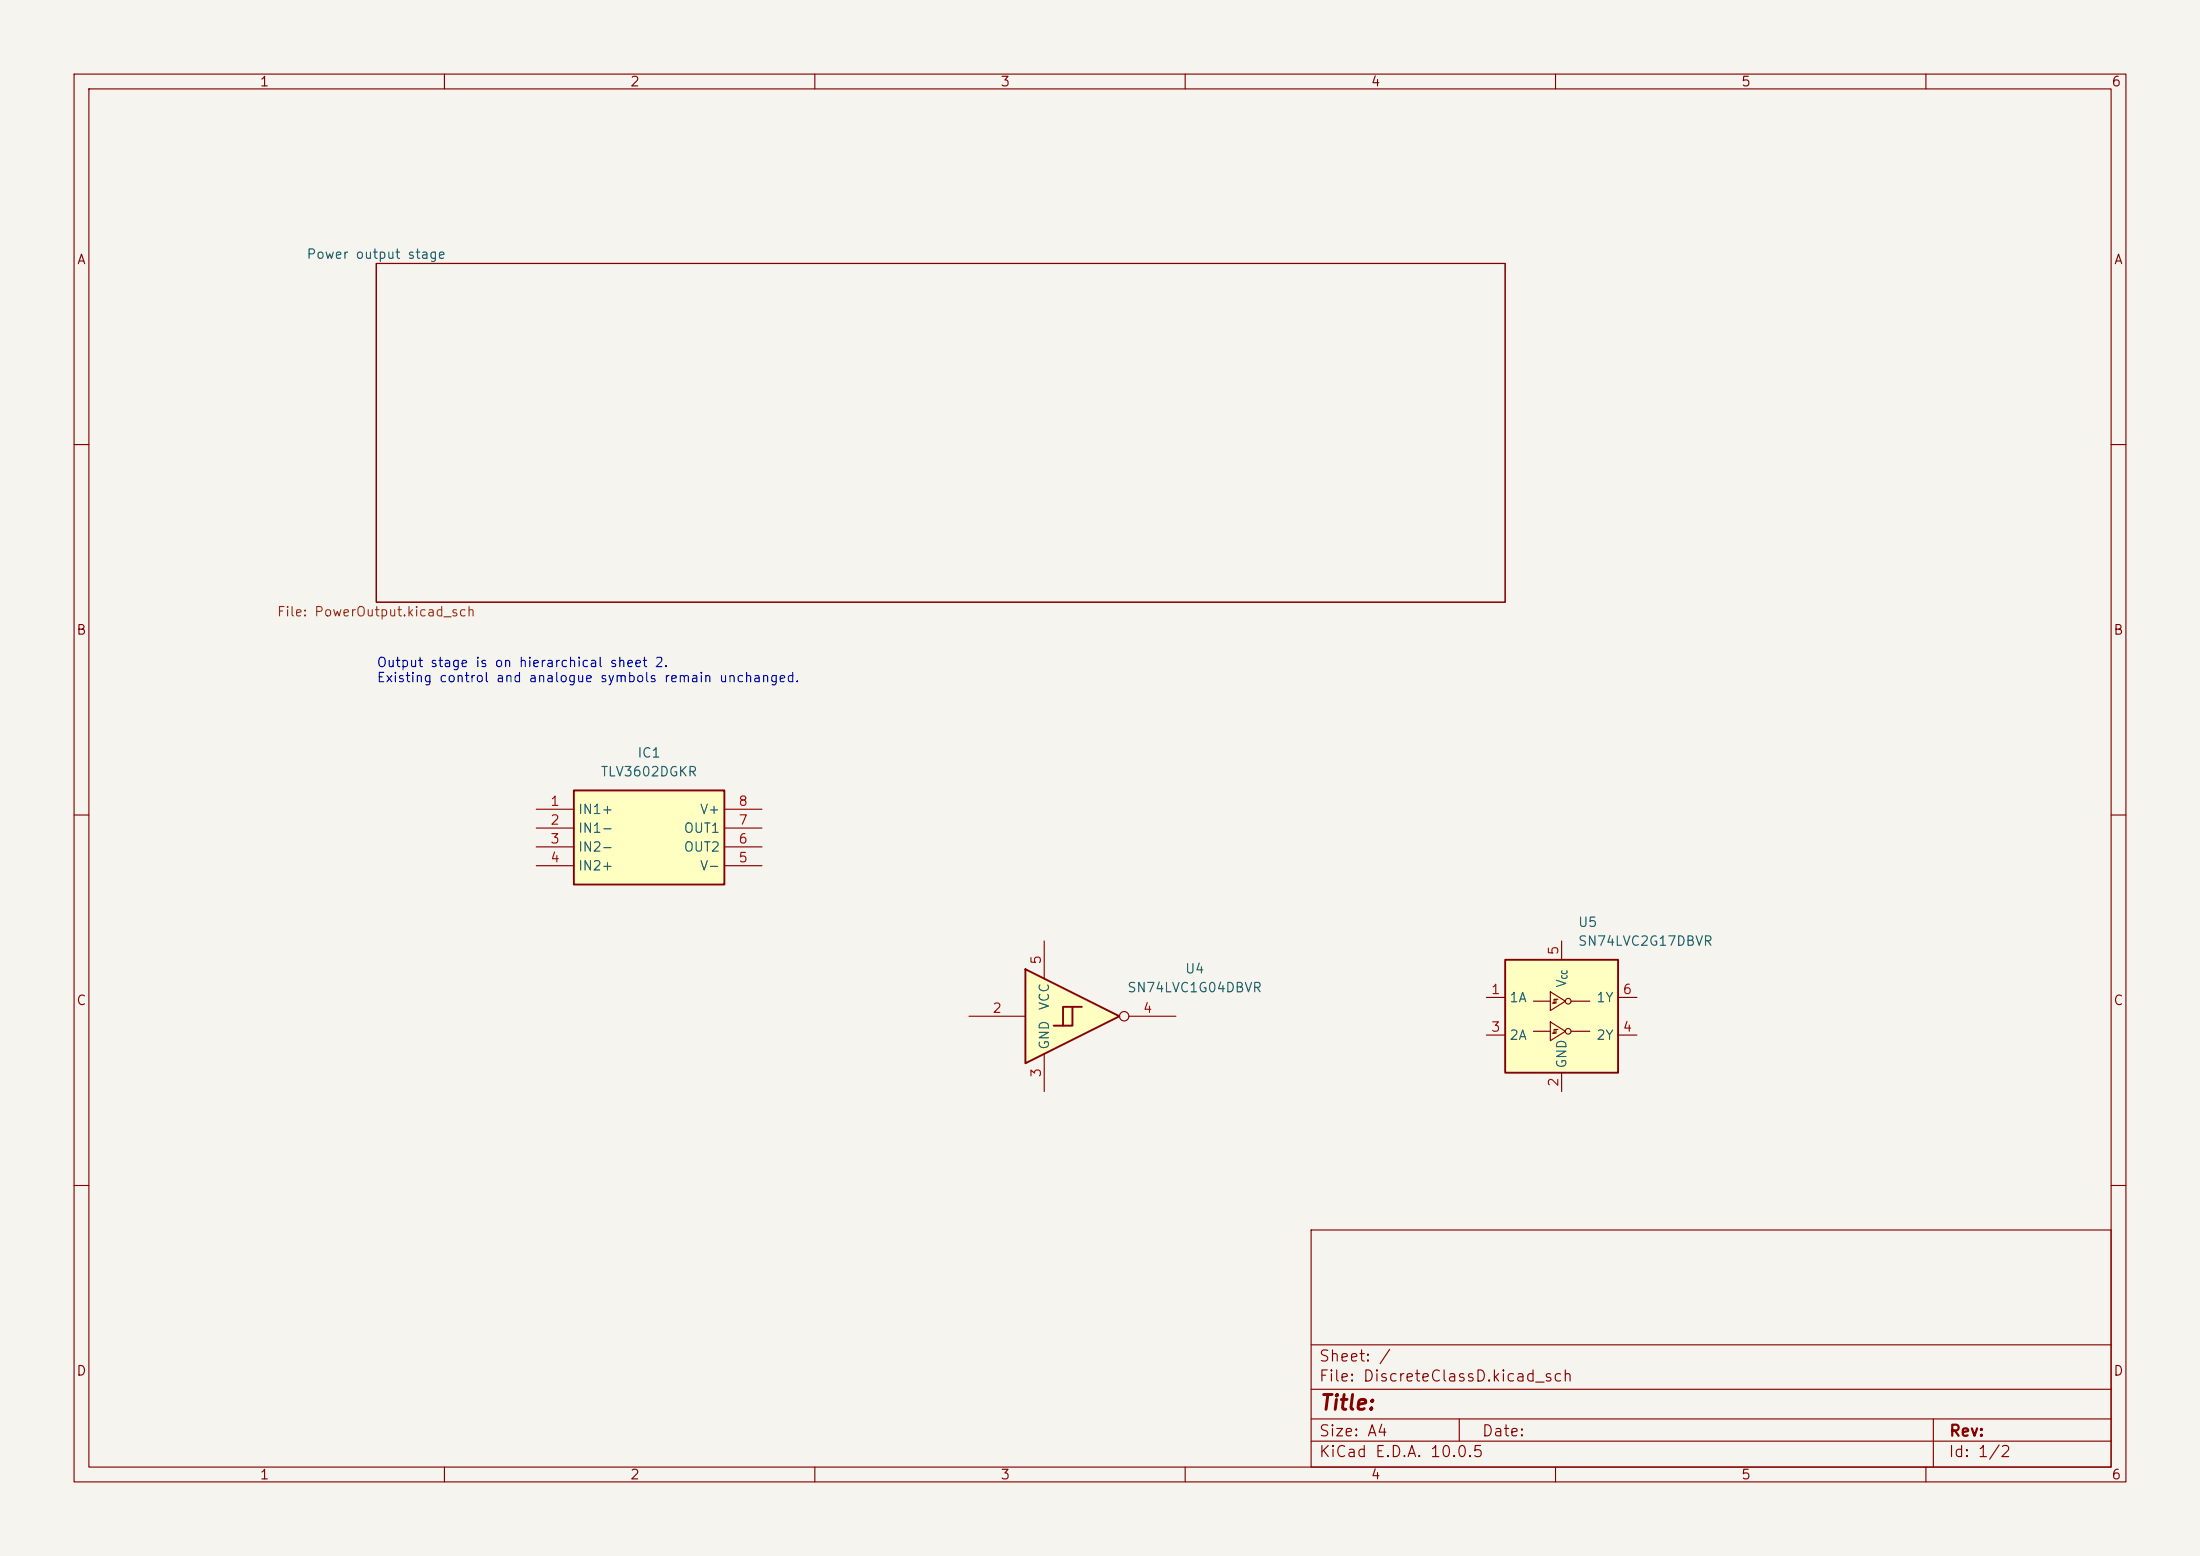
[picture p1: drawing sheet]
<svg xmlns="http://www.w3.org/2000/svg" width="297mm" height="210mm" viewBox="0 0 297 210" stroke-linecap="round" stroke-linejoin="round" font-family="sans-serif">
<path d="M0 0h297v210h-297z" fill="#f5f4ef" stroke="#f5f4ef" stroke-width=".14"/>
<g fill="none" stroke="#840000" stroke-width=".15">
<path d="M10 10h277v190h-277zM12 12h273v186h-273zM60 10v2M110 10v2M160 10v2M210 10v2M260 10v2M50.8 35.6h152.4v45.7h-152.4zM10 60h2M285 60h2M10 110h2M285 110h2"/>
<path d="M10 160h2M177 166h108v32h-108zM285 160h2M60 198v2M110 198v2M160 198v2M177 194.5h108M177 191.5h108M177 187.5h108M177 181.5h108M197 191.5v3M210 198v2"/>
<path d="M260 198v2M261 191.5v6.5"/>
</g>
<path d="M77.5 106.7h20.3v12.7h-20.3z" fill="#ffffc2"/>
<path d="M77.5 106.7h20.3v12.7h-20.3z" fill="none" stroke="#840000" stroke-width=".25"/>
<path d="M72.4 109.2h5.1M72.4 111.8h5.1M72.4 114.3h5.1M72.4 116.8h5.1M97.8 109.2h5.1M97.8 111.8h5.1M97.8 114.3h5.1M97.8 116.8h5.1" fill="none" stroke="#840000" stroke-width=".15"/>
<path d="M203.2 129.5h15.2v15.3h-15.2z" fill="#ffffc2"/>
<path d="M203.2 129.5h15.2v15.3h-15.2z" fill="none" stroke="#840000" stroke-width=".25"/>
<g fill="none" stroke="#840000" stroke-width=".15">
<path d="M200.7 134.6h2.5M200.7 139.7h2.5M207 135.1h2.3M207 139.2h2.3M209.3 133.9l2 1.2-2 1.3zM209.3 137.9l2 1.3-2 1.3zM209.5 135.4h.6v-.5h-.3v.5M209.5 139.4h.6v-.5h-.3v.5M210.1 134.9h.2M210.1 138.9h.2M210.8 127v2.5M212.1 135.1h2.5"/>
<path d="M212.1 139.2h2.5M218.4 134.6h2.6M218.4 139.7h2.6M210.8 144.8v2.5"/>
<circle cx="211.7" cy="139.2" r=".38"/>
<circle cx="211.7" cy="135.1" r=".38"/>
</g>
<path d="M138.4 130.8l12.7 6.4-12.7 6.3z" fill="#ffffc2"/>
<path d="M138.4 130.8l12.7 6.4-12.7 6.3zM144.8 135.9v2.5h-2.6M146 135.9h-2.5v2.5" fill="none" stroke="#840000" stroke-width=".25"/>
<g fill="none" stroke="#840000" stroke-width=".15">
<path d="M130.8 137.2h7.6M141 127v5.1M152.4 137.2h6.3M141 142.2v5.1"/>
<circle cx="151.8" cy="137.2" r=".63"/>
</g>
<text font-size="2" fill="#840000" x="178" y="190.8">Title:</text>
<g font-size="1.5" fill="#840000">
<text x="178" y="184.1">Sheet: /</text>
<text x="178" y="186.8">File: DiscreteClassD.kicad_sch</text>
<text x="178" y="197">KiCad E.D.A. 10.0.5</text>
<text x="178" y="194.2">Size: A4</text>
<text x="200" y="194.2">Date:</text>
<text x="263" y="197">Id: 1/2</text>
<text x="263" y="194.2">Rev:</text>
</g>
<g font-size="1.3" fill="#840000">
<text x="35" y="12">1</text>
<text x="85" y="12">2</text>
<text x="135" y="12">3</text>
<text x="185" y="12">4</text>
<text x="235" y="12">5</text>
<text x="285" y="12">6</text>
<text x="10.3" y="36">A</text>
<text x="285.3" y="36">A</text>
<text x="10.2" y="86">B</text>
<text x="285.2" y="86">B</text>
<text x="10.2" y="136">C</text>
<text x="285.2" y="136">C</text>
<text x="10.2" y="186">D</text>
<text x="285.2" y="186">D</text>
<text x="35" y="200">1</text>
<text x="85" y="200">2</text>
<text x="135" y="200">3</text>
<text x="185" y="200">4</text>
<text x="235" y="200">5</text>
<text x="285" y="200">6</text>
</g>
<g font-size="1.3" fill="#006464">
<text x="41.3" y="35.3">Power output stage</text>
<text x="81" y="105.1">TLV3602DGKR</text>
<text x="86" y="102.6">IC1</text>
<text x="78" y="110.2">IN1+</text>
<text x="78" y="112.7">IN1-</text>
<text x="92.2" y="112.7">OUT1</text>
<text x="94.4" y="110.2">V+</text>
<text x="78" y="115.3">IN2-</text>
<text x="78" y="117.8">IN2+</text>
<text x="92.2" y="115.3">OUT2</text>
<text x="94.4" y="117.8">V-</text>
<text x="212.9" y="125.4">U5</text>
<text x="159.9" y="131.7">U4</text>
<text x="212.9" y="128">SN74LVC2G17DBVR</text>
<text x="141.9" y="136.4" transform="rotate(-90 141.9 136.4)">VCC</text>
<text x="152.1" y="134.2">SN74LVC1G04DBVR</text>
<text x="203.7" y="135.6">1A</text>
<text x="211.8" y="133.4" transform="rotate(-90 211.8 133.4)">V</text>
<text x="215.4" y="135.6">1Y</text>
<text x="141.9" y="141.8" transform="rotate(-90 141.9 141.8)">GND</text>
<text x="203.7" y="140.7">2A</text>
<text x="215.4" y="140.7">2Y</text>
<text x="211.8" y="144.3" transform="rotate(-90 211.8 144.3)">GND</text>
</g>
<text font-size="1.3" fill="#725600" x="37.3" y="83.5">File: PowerOutput.kicad_sch</text>
<g font-size="1.3" fill="#0000c2">
<text x="50.8" y="90.4">Output stage is on hierarchical sheet 2.</text>
<text x="50.8" y="92.4">Existing control and analogue symbols remain unchanged.</text>
</g>
<g font-size="1.3" fill="#a90000">
<text x="74.2" y="109.1">1</text>
<text x="74.2" y="111.6">2</text>
<text x="99.6" y="111.6">7</text>
<text x="99.6" y="109.1">8</text>
<text x="74.2" y="114.2">3</text>
<text x="74.2" y="116.7">4</text>
<text x="99.6" y="116.7">5</text>
<text x="99.6" y="114.2">6</text>
<text x="140.8" y="130.3" transform="rotate(-90 140.8 130.3)">5</text>
<text x="210.7" y="129" transform="rotate(-90 210.7 129)">5</text>
<text x="133.9" y="137">2</text>
<text x="154.2" y="137">4</text>
<text x="201.2" y="134.5">1</text>
<text x="219" y="134.5">6</text>
<text x="201.2" y="139.6">3</text>
<text x="219" y="139.6">4</text>
<text x="140.8" y="145.5" transform="rotate(-90 140.8 145.5)">3</text>
<text x="210.7" y="146.8" transform="rotate(-90 210.7 146.8)">2</text>
</g>
<text font-size=".8" fill="#006464" x="211.8" y="132.2" transform="rotate(-90 211.8 132.2)">CC</text>
</svg>
